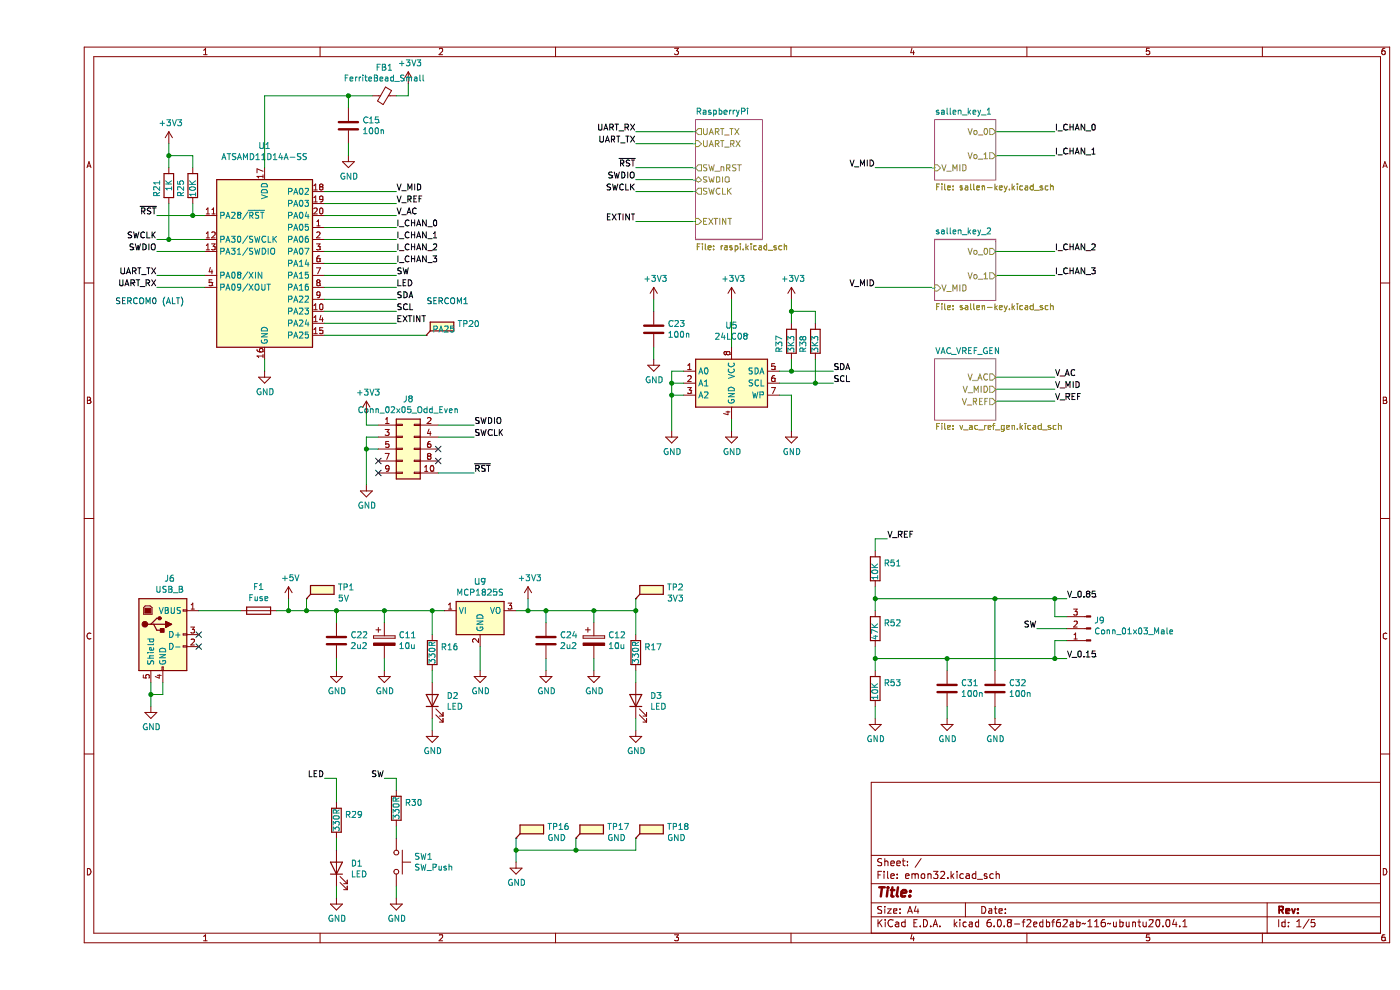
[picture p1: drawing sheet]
EESchema Schematic File Version 4
EELAYER 30 0
EELAYER END
$Descr A4 11693 8268
encoding utf-8
Sheet 1 5
Title ""
Date ""
Rev ""
Comp ""
Comment1 ""
Comment2 ""
Comment3 ""
Comment4 ""
$EndDescr
$Comp
L MCU_Microchip_SAMD:ATSAMD11D14A-SS U1
U 1 1
P 1900 2200
F 0 "U1" H 1900 3181 50  0000 C CNN
F 1 "ATSAMD11D14A-SS" H 1900 3090 50  0000 C CNN
F 2 "Package_SO:SOIC-20W_7.5x12.8mm_P1.27mm" H 1900 1050 50  0001 C CNN
F 3 "http://ww1.microchip.com/downloads/en/DeviceDoc/Atmel-42363-SAM-D11_Datasheet.pdf" H 1900 1300 50  0001 C CNN
	1    1900 2200
	1    0    0    -1  
$EndComp
$Sheet
S 7500 1000 500  500 
U 5F9D3DE4
F0 "sallen_key_1" 50
F1 "sallen-key.sch" 50
F2 "V_MID" I L 7500 1400 50 
F3 "Vo_0" O R 8000 1100 50 
F4 "Vo_1" O R 8000 1300 50 
$EndSheet
$Sheet
S 7500 2000 500  500 
U 5F9D97FE
F0 "sallen_key_2" 50
F1 "sallen-key.sch" 50
F2 "V_MID" I L 7500 2400 50 
F3 "Vo_0" O R 8000 2100 50 
F4 "Vo_1" O R 8000 2300 50 
$EndSheet
$Sheet
S 7500 3000 500  500 
U 5F9D8558
F0 "VAC_VREF_GEN" 50
F1 "v_ac_ref_gen.sch" 50
F2 "V_MID" O R 8000 3250 50 
F3 "V_REF" O R 8000 3350 50 
F4 "V_AC" O R 8000 3150 50 
$EndSheet
$Comp
L power:GND #PWR01
U 1 1
P 1900 3100
F 0 "#PWR01" H 1900 2850 50  0001 C CNN
F 1 "GND" H 1905 2927 50  0000 C CNN
F 2 "" H 1900 3100 50  0001 C CNN
F 3 "" H 1900 3100 50  0001 C CNN
	1    1900 3100
	1    0    0    -1  
$EndComp
Wire Wire Line
	1900 3100 1900 3000
Wire Wire Line
	2400 1600 3000 1600
Wire Wire Line
	2400 1700 3000 1700
Wire Wire Line
	2400 1800 3000 1800
Wire Wire Line
	2400 1900 3000 1900
Wire Wire Line
	2400 2000 3000 2000
Wire Wire Line
	2400 2100 3000 2100
Wire Wire Line
	2400 2200 3000 2200
Wire Wire Line
	1400 2300 1000 2300
Wire Wire Line
	1000 2400 1400 2400
Text Label 8500 1100 0    50   ~ 0
I_CHAN_0
Text Label 8500 1300 0    50   ~ 0
I_CHAN_1
Text Label 8500 2100 0    50   ~ 0
I_CHAN_2
Text Label 8500 2300 0    50   ~ 0
I_CHAN_3
Text Label 3000 1600 0    50   ~ 0
V_MID
Text Label 3000 1700 0    50   ~ 0
V_REF
Text Label 3000 1800 0    50   ~ 0
V_AC
Text Label 3000 1900 0    50   ~ 0
I_CHAN_0
Text Label 3000 2000 0    50   ~ 0
I_CHAN_1
Text Label 3000 2100 0    50   ~ 0
I_CHAN_2
Wire Wire Line
	8000 3250 8500 3250
Text Label 8500 3250 0    50   ~ 0
V_MID
Wire Wire Line
	7500 2400 7000 2400
Text Label 7000 2400 2    50   ~ 0
V_MID
Wire Wire Line
	7500 1400 7000 1400
Text Label 7000 1400 2    50   ~ 0
V_MID
Wire Wire Line
	1400 2100 1000 2100
Wire Wire Line
	1400 2000 1100 2000
Text Label 1000 2300 2    50   ~ 0
UART_TX
Text Label 1000 2400 2    50   ~ 0
UART_RX
Text Label 1000 2100 2    50   ~ 0
SWDIO
Text Label 1000 2000 2    50   ~ 0
SWCLK
$Comp
L Device:R R21
U 1 1
P 1100 1550
F 0 "R21" V 1000 1450 50  0000 L CNN
F 1 "1K" V 1100 1500 50  0000 L CNN
F 2 "Resistor_SMD:R_0805_2012Metric_Pad1.20x1.40mm_HandSolder" V 1030 1550 50  0001 C CNN
F 3 "~" H 1100 1550 50  0001 C CNN
	1    1100 1550
	1    0    0    -1  
$EndComp
$Comp
L Device:R R25
U 1 1
P 1300 1550
F 0 "R25" V 1200 1450 50  0000 L CNN
F 1 "10K" V 1300 1450 50  0000 L CNN
F 2 "Resistor_SMD:R_0805_2012Metric_Pad1.20x1.40mm_HandSolder" V 1230 1550 50  0001 C CNN
F 3 "~" H 1300 1550 50  0001 C CNN
	1    1300 1550
	1    0    0    -1  
$EndComp
Wire Wire Line
	1400 1800 1300 1800
Wire Wire Line
	1300 1800 1300 1700
Wire Wire Line
	1100 1700 1100 2000
Connection ~ 1100 2000
Wire Wire Line
	1100 2000 1000 2000
$Comp
L power:+3V3 #PWR0101
U 1 1
P 1100 1200
F 0 "#PWR0101" H 1100 1050 50  0001 C CNN
F 1 "+3V3" H 1115 1373 50  0000 C CNN
F 2 "" H 1100 1200 50  0001 C CNN
F 3 "" H 1100 1200 50  0001 C CNN
	1    1100 1200
	1    0    0    -1  
$EndComp
Wire Wire Line
	1100 1200 1100 1300
Wire Wire Line
	1100 1300 1300 1300
Wire Wire Line
	1300 1300 1300 1400
Connection ~ 1100 1300
Wire Wire Line
	1100 1300 1100 1400
Text Label 3000 2200 0    50   ~ 0
I_CHAN_3
$Comp
L Connector:USB_B J6
U 1 1
P 1050 5300
F 0 "J6" H 1107 5767 50  0000 C CNN
F 1 "USB_B" H 1107 5676 50  0000 C CNN
F 2 "Connector_USB:USB_Mini-B_Wuerth_65100516121_Horizontal" H 1200 5250 50  0001 C CNN
F 3 " ~" H 1200 5250 50  0001 C CNN
	1    1050 5300
	1    0    0    -1  
$EndComp
$Comp
L power:GND #PWR030
U 1 1
P 950 5900
F 0 "#PWR030" H 950 5650 50  0001 C CNN
F 1 "GND" H 955 5727 50  0000 C CNN
F 2 "" H 950 5900 50  0001 C CNN
F 3 "" H 950 5900 50  0001 C CNN
	1    950  5900
	1    0    0    -1  
$EndComp
Wire Wire Line
	950  5900 950  5800
Wire Wire Line
	950  5800 1050 5800
Wire Wire Line
	1050 5800 1050 5700
Connection ~ 950  5800
Wire Wire Line
	950  5800 950  5700
NoConn ~ 1350 5300
NoConn ~ 1350 5400
$Comp
L power:+5V #PWR031
U 1 1
P 2100 5000
F 0 "#PWR031" H 2100 4850 50  0001 C CNN
F 1 "+5V" H 2115 5173 50  0000 C CNN
F 2 "" H 2100 5000 50  0001 C CNN
F 3 "" H 2100 5000 50  0001 C CNN
	1    2100 5000
	1    0    0    -1  
$EndComp
$Comp
L Device:C C22
U 1 1
P 2500 5350
F 0 "C22" H 2615 5396 50  0000 L CNN
F 1 "2u2" H 2615 5305 50  0000 L CNN
F 2 "Capacitor_SMD:C_0805_2012Metric_Pad1.18x1.45mm_HandSolder" H 2538 5200 50  0001 C CNN
F 3 "~" H 2500 5350 50  0001 C CNN
	1    2500 5350
	1    0    0    -1  
$EndComp
Wire Wire Line
	2500 5200 2500 5100
$Comp
L power:GND #PWR0103
U 1 1
P 2500 5600
F 0 "#PWR0103" H 2500 5350 50  0001 C CNN
F 1 "GND" H 2505 5427 50  0000 C CNN
F 2 "" H 2500 5600 50  0001 C CNN
F 3 "" H 2500 5600 50  0001 C CNN
	1    2500 5600
	1    0    0    -1  
$EndComp
Wire Wire Line
	2500 5600 2500 5500
$Comp
L power:GND #PWR0104
U 1 1
P 2900 5600
F 0 "#PWR0104" H 2900 5350 50  0001 C CNN
F 1 "GND" H 2905 5427 50  0000 C CNN
F 2 "" H 2900 5600 50  0001 C CNN
F 3 "" H 2900 5600 50  0001 C CNN
	1    2900 5600
	1    0    0    -1  
$EndComp
Wire Wire Line
	2900 5600 2900 5500
Wire Wire Line
	2100 5100 2100 5000
Wire Wire Line
	2100 5100 2250 5100
Wire Wire Line
	2500 5100 2900 5100
Wire Wire Line
	2900 5100 2900 5200
Connection ~ 2500 5100
Wire Wire Line
	2400 2300 3000 2300
Wire Wire Line
	2400 2400 3000 2400
Text Label 3000 2400 0    50   ~ 0
LED
Text Label 3000 2300 0    50   ~ 0
SW
$Comp
L Regulator_Linear:MCP1825S U9
U 1 1
P 3700 5100
F 0 "U9" H 3700 5342 50  0000 C CNN
F 1 "MCP1825S" H 3700 5251 50  0000 C CNN
F 2 "Package_TO_SOT_SMD:SOT-223" H 3600 5250 50  0001 C CNN
F 3 "http://ww1.microchip.com/downloads/en/devicedoc/22056b.pdf" H 3700 5350 50  0001 C CNN
	1    3700 5100
	1    0    0    -1  
$EndComp
$Comp
L power:GND #PWR032
U 1 1
P 3700 5600
F 0 "#PWR032" H 3700 5350 50  0001 C CNN
F 1 "GND" H 3705 5427 50  0000 C CNN
F 2 "" H 3700 5600 50  0001 C CNN
F 3 "" H 3700 5600 50  0001 C CNN
	1    3700 5600
	1    0    0    -1  
$EndComp
Wire Wire Line
	3700 5600 3700 5400
Wire Wire Line
	2900 5100 3300 5100
Connection ~ 2900 5100
$Comp
L Device:C C24
U 1 1
P 4250 5350
F 0 "C24" H 4365 5396 50  0000 L CNN
F 1 "2u2" H 4365 5305 50  0000 L CNN
F 2 "Capacitor_SMD:C_0805_2012Metric_Pad1.18x1.45mm_HandSolder" H 4288 5200 50  0001 C CNN
F 3 "~" H 4250 5350 50  0001 C CNN
	1    4250 5350
	1    0    0    -1  
$EndComp
$Comp
L power:GND #PWR034
U 1 1
P 4250 5600
F 0 "#PWR034" H 4250 5350 50  0001 C CNN
F 1 "GND" H 4255 5427 50  0000 C CNN
F 2 "" H 4250 5600 50  0001 C CNN
F 3 "" H 4250 5600 50  0001 C CNN
	1    4250 5600
	1    0    0    -1  
$EndComp
Wire Wire Line
	4250 5600 4250 5500
Wire Wire Line
	4000 5100 4100 5100
Wire Wire Line
	4250 5100 4250 5200
$Comp
L power:+3V3 #PWR033
U 1 1
P 4100 5000
F 0 "#PWR033" H 4100 4850 50  0001 C CNN
F 1 "+3V3" H 4115 5173 50  0000 C CNN
F 2 "" H 4100 5000 50  0001 C CNN
F 3 "" H 4100 5000 50  0001 C CNN
	1    4100 5000
	1    0    0    -1  
$EndComp
Wire Wire Line
	4100 5100 4100 5000
Connection ~ 4100 5100
Wire Wire Line
	4100 5100 4250 5100
$Comp
L Device:R R29
U 1 1
P 2500 6850
F 0 "R29" H 2570 6896 50  0000 L CNN
F 1 "330R" V 2500 6750 50  0000 L CNN
F 2 "Resistor_SMD:R_0805_2012Metric_Pad1.20x1.40mm_HandSolder" V 2430 6850 50  0001 C CNN
F 3 "~" H 2500 6850 50  0001 C CNN
	1    2500 6850
	1    0    0    -1  
$EndComp
$Comp
L Device:LED D1
U 1 1
P 2500 7250
F 0 "D1" V 2539 7132 50  0000 R CNN
F 1 "LED" V 2448 7132 50  0000 R CNN
F 2 "LED_SMD:LED_0805_2012Metric_Pad1.15x1.40mm_HandSolder" H 2500 7250 50  0001 C CNN
F 3 "~" H 2500 7250 50  0001 C CNN
	1    2500 7250
	0    -1   -1   0   
$EndComp
$Comp
L power:GND #PWR035
U 1 1
P 2500 7500
F 0 "#PWR035" H 2500 7250 50  0001 C CNN
F 1 "GND" H 2505 7327 50  0000 C CNN
F 2 "" H 2500 7500 50  0001 C CNN
F 3 "" H 2500 7500 50  0001 C CNN
	1    2500 7500
	1    0    0    -1  
$EndComp
Wire Wire Line
	2500 7500 2500 7400
Wire Wire Line
	2500 7100 2500 7000
Wire Wire Line
	2500 6700 2500 6500
Wire Wire Line
	2500 6500 2400 6500
Text Label 2400 6500 2    50   ~ 0
LED
$Comp
L Switch:SW_Push SW1
U 1 1
P 3000 7200
F 0 "SW1" V 2954 7348 50  0000 L CNN
F 1 "SW_Push" V 3045 7348 50  0000 L CNN
F 2 "Button_Switch_THT:SW_PUSH_6mm" H 3000 7400 50  0001 C CNN
F 3 "~" H 3000 7400 50  0001 C CNN
	1    3000 7200
	0    1    1    0   
$EndComp
$Comp
L power:GND #PWR036
U 1 1
P 3000 7500
F 0 "#PWR036" H 3000 7250 50  0001 C CNN
F 1 "GND" H 3005 7327 50  0000 C CNN
F 2 "" H 3000 7500 50  0001 C CNN
F 3 "" H 3000 7500 50  0001 C CNN
	1    3000 7500
	1    0    0    -1  
$EndComp
Wire Wire Line
	3000 7500 3000 7400
$Comp
L Device:R R30
U 1 1
P 3000 6750
F 0 "R30" H 3070 6796 50  0000 L CNN
F 1 "330R" V 3000 6650 50  0000 L CNN
F 2 "Resistor_SMD:R_0805_2012Metric_Pad1.20x1.40mm_HandSolder" V 2930 6750 50  0001 C CNN
F 3 "~" H 3000 6750 50  0001 C CNN
	1    3000 6750
	1    0    0    -1  
$EndComp
Wire Wire Line
	3000 7000 3000 6900
Wire Wire Line
	3000 6600 3000 6500
Wire Wire Line
	3000 6500 2900 6500
Text Label 2900 6500 2    50   ~ 0
SW
$Sheet
S 5500 1000 550  1000
U 5FA25179
F0 "RaspberryPi" 50
F1 "raspi.sch" 50
F2 "UART_TX" O L 5500 1100 50 
F3 "UART_RX" I L 5500 1200 50 
F4 "SWDIO" B L 5500 1500 50 
F5 "SWCLK" O L 5500 1600 50 
F6 "SW_nRST" O L 5500 1400 50 
F7 "EXTINT" I L 5500 1850 50 
$EndSheet
Wire Wire Line
	4250 5100 4650 5100
Wire Wire Line
	4650 5100 4650 5200
Connection ~ 4250 5100
$Comp
L power:GND #PWR037
U 1 1
P 4650 5600
F 0 "#PWR037" H 4650 5350 50  0001 C CNN
F 1 "GND" H 4655 5427 50  0000 C CNN
F 2 "" H 4650 5600 50  0001 C CNN
F 3 "" H 4650 5600 50  0001 C CNN
	1    4650 5600
	1    0    0    -1  
$EndComp
Wire Wire Line
	4650 5600 4650 5500
Wire Wire Line
	5500 1100 5000 1100
Wire Wire Line
	5500 1200 5000 1200
Text Label 5000 1100 2    50   ~ 0
UART_RX
Text Label 5000 1200 2    50   ~ 0
UART_TX
Wire Wire Line
	5500 1400 5000 1400
Wire Wire Line
	5500 1500 5000 1500
Wire Wire Line
	5500 1600 5000 1600
Text Label 5000 1500 2    50   ~ 0
SWDIO
Text Label 5000 1600 2    50   ~ 0
SWCLK
Text Label 5000 1400 2    50   ~ 0
~RST
Wire Wire Line
	8000 1300 8500 1300
Wire Wire Line
	8000 1100 8500 1100
Wire Wire Line
	8000 2100 8500 2100
Wire Wire Line
	8000 2300 8500 2300
$Comp
L Device:C_Polarized C12
U 1 1
P 4650 5350
F 0 "C12" H 4768 5396 50  0000 L CNN
F 1 "10u" H 4768 5305 50  0000 L CNN
F 2 "Capacitor_THT:C_Radial_D6.3mm_H5.0mm_P2.50mm" H 4688 5200 50  0001 C CNN
F 3 "~" H 4650 5350 50  0001 C CNN
	1    4650 5350
	1    0    0    -1  
$EndComp
$Comp
L Device:C_Polarized C11
U 1 1
P 2900 5350
F 0 "C11" H 3018 5396 50  0000 L CNN
F 1 "10u" H 3018 5305 50  0000 L CNN
F 2 "Capacitor_THT:C_Radial_D6.3mm_H5.0mm_P2.50mm" H 2938 5200 50  0001 C CNN
F 3 "~" H 2900 5350 50  0001 C CNN
	1    2900 5350
	1    0    0    -1  
$EndComp
Wire Wire Line
	8000 3150 8500 3150
Wire Wire Line
	8000 3350 8500 3350
Text Label 8500 3350 0    50   ~ 0
V_REF
Text Label 8500 3150 0    50   ~ 0
V_AC
$Comp
L Device:R R16
U 1 1
P 3300 5450
F 0 "R16" H 3370 5496 50  0000 L CNN
F 1 "330R" V 3300 5350 50  0000 L CNN
F 2 "Resistor_SMD:R_0805_2012Metric_Pad1.20x1.40mm_HandSolder" V 3230 5450 50  0001 C CNN
F 3 "~" H 3300 5450 50  0001 C CNN
	1    3300 5450
	1    0    0    -1  
$EndComp
$Comp
L Device:LED D2
U 1 1
P 3300 5850
F 0 "D2" V 3339 5732 50  0000 R CNN
F 1 "LED" V 3248 5732 50  0000 R CNN
F 2 "LED_SMD:LED_0805_2012Metric_Pad1.15x1.40mm_HandSolder" H 3300 5850 50  0001 C CNN
F 3 "~" H 3300 5850 50  0001 C CNN
	1    3300 5850
	0    -1   -1   0   
$EndComp
$Comp
L power:GND #PWR0108
U 1 1
P 3300 6100
F 0 "#PWR0108" H 3300 5850 50  0001 C CNN
F 1 "GND" H 3305 5927 50  0000 C CNN
F 2 "" H 3300 6100 50  0001 C CNN
F 3 "" H 3300 6100 50  0001 C CNN
	1    3300 6100
	1    0    0    -1  
$EndComp
Wire Wire Line
	3300 6100 3300 6000
Wire Wire Line
	3300 5700 3300 5600
Wire Wire Line
	3300 5300 3300 5100
Connection ~ 3300 5100
Wire Wire Line
	3300 5100 3400 5100
$Comp
L Device:R R17
U 1 1
P 5000 5450
F 0 "R17" H 5070 5496 50  0000 L CNN
F 1 "330R" V 5000 5350 50  0000 L CNN
F 2 "Resistor_SMD:R_0805_2012Metric_Pad1.20x1.40mm_HandSolder" V 4930 5450 50  0001 C CNN
F 3 "~" H 5000 5450 50  0001 C CNN
	1    5000 5450
	1    0    0    -1  
$EndComp
$Comp
L Device:LED D3
U 1 1
P 5000 5850
F 0 "D3" V 5039 5732 50  0000 R CNN
F 1 "LED" V 4948 5732 50  0000 R CNN
F 2 "LED_SMD:LED_0805_2012Metric_Pad1.15x1.40mm_HandSolder" H 5000 5850 50  0001 C CNN
F 3 "~" H 5000 5850 50  0001 C CNN
	1    5000 5850
	0    -1   -1   0   
$EndComp
$Comp
L power:GND #PWR0109
U 1 1
P 5000 6100
F 0 "#PWR0109" H 5000 5850 50  0001 C CNN
F 1 "GND" H 5005 5927 50  0000 C CNN
F 2 "" H 5000 6100 50  0001 C CNN
F 3 "" H 5000 6100 50  0001 C CNN
	1    5000 6100
	1    0    0    -1  
$EndComp
Wire Wire Line
	5000 6100 5000 6000
Wire Wire Line
	5000 5700 5000 5600
Wire Wire Line
	5000 5300 5000 5100
Wire Wire Line
	4650 5100 5000 5100
Connection ~ 4650 5100
$Comp
L Device:Fuse F1
U 1 1
P 1850 5100
F 0 "F1" V 1653 5100 50  0000 C CNN
F 1 "Fuse" V 1744 5100 50  0000 C CNN
F 2 "Fuse:Fuse_1206_3216Metric_Pad1.42x1.75mm_HandSolder" V 1780 5100 50  0001 C CNN
F 3 "~" H 1850 5100 50  0001 C CNN
	1    1850 5100
	0    1    1    0   
$EndComp
Wire Wire Line
	2000 5100 2100 5100
Connection ~ 2100 5100
Wire Wire Line
	1350 5100 1700 5100
$Comp
L power:+3V3 #PWR0110
U 1 1
P 3100 700
F 0 "#PWR0110" H 3100 550 50  0001 C CNN
F 1 "+3V3" H 3115 873 50  0000 C CNN
F 2 "" H 3100 700 50  0001 C CNN
F 3 "" H 3100 700 50  0001 C CNN
	1    3100 700 
	1    0    0    -1  
$EndComp
$Comp
L Device:C C15
U 1 1
P 2600 1050
F 0 "C15" H 2715 1096 50  0000 L CNN
F 1 "100n" H 2715 1005 50  0000 L CNN
F 2 "Capacitor_SMD:C_0805_2012Metric_Pad1.18x1.45mm_HandSolder" H 2638 900 50  0001 C CNN
F 3 "~" H 2600 1050 50  0001 C CNN
	1    2600 1050
	1    0    0    -1  
$EndComp
$Comp
L power:GND #PWR0111
U 1 1
P 2600 1300
F 0 "#PWR0111" H 2600 1050 50  0001 C CNN
F 1 "GND" H 2605 1127 50  0000 C CNN
F 2 "" H 2600 1300 50  0001 C CNN
F 3 "" H 2600 1300 50  0001 C CNN
	1    2600 1300
	1    0    0    -1  
$EndComp
Wire Wire Line
	2600 1300 2600 1200
Wire Wire Line
	2600 900  2600 800 
$Comp
L Connector_Generic:Conn_02x05_Odd_Even J8
U 1 1
P 3050 3750
F 0 "J8" H 3100 4167 50  0000 C CNN
F 1 "Conn_02x05_Odd_Even" H 3100 4076 50  0000 C CNN
F 2 "Connector_PinHeader_1.27mm:PinHeader_2x05_P1.27mm_Vertical" H 3050 3750 50  0001 C CNN
F 3 "~" H 3050 3750 50  0001 C CNN
	1    3050 3750
	1    0    0    -1  
$EndComp
$Comp
L power:+3V3 #PWR0113
U 1 1
P 2750 3450
F 0 "#PWR0113" H 2750 3300 50  0001 C CNN
F 1 "+3V3" H 2765 3623 50  0000 C CNN
F 2 "" H 2750 3450 50  0001 C CNN
F 3 "" H 2750 3450 50  0001 C CNN
	1    2750 3450
	1    0    0    -1  
$EndComp
Wire Wire Line
	2850 3550 2750 3550
Wire Wire Line
	2750 3550 2750 3450
$Comp
L power:GND #PWR0114
U 1 1
P 2750 4050
F 0 "#PWR0114" H 2750 3800 50  0001 C CNN
F 1 "GND" H 2755 3877 50  0000 C CNN
F 2 "" H 2750 4050 50  0001 C CNN
F 3 "" H 2750 4050 50  0001 C CNN
	1    2750 4050
	1    0    0    -1  
$EndComp
Wire Wire Line
	2850 3650 2750 3650
Wire Wire Line
	2750 3650 2750 3750
Wire Wire Line
	2850 3750 2750 3750
Connection ~ 2750 3750
Wire Wire Line
	2750 3750 2750 4050
NoConn ~ 2850 3850
NoConn ~ 2850 3950
NoConn ~ 3350 3750
NoConn ~ 3350 3850
Wire Wire Line
	1300 1800 1000 1800
Connection ~ 1300 1800
Text Label 1000 1800 2    50   ~ 0
~RST
Wire Wire Line
	3350 3950 3650 3950
Text Label 3650 3950 0    50   ~ 0
~RST
Text Label 3650 3550 0    50   ~ 0
SWDIO
Text Label 3650 3650 0    50   ~ 0
SWCLK
Wire Wire Line
	2400 2500 3000 2500
Wire Wire Line
	2400 2600 3000 2600
Text Label 3000 2600 0    50   ~ 0
SCL
Text Label 3000 2500 0    50   ~ 0
SDA
Text Notes 3250 2550 0    50   ~ 0
SERCOM1
Text Notes 650  2550 0    50   ~ 0
SERCOM0 (ALT)
$Comp
L Memory_EEPROM:24LC08 U5
U 1 1
P 5800 3200
F 0 "U5" H 5800 3681 50  0000 C CNN
F 1 "24LC08" H 5800 3590 50  0000 C CNN
F 2 "Package_SO:SOIC-8_3.9x4.9mm_P1.27mm" H 5800 3200 50  0001 C CNN
F 3 "http://ww1.microchip.com/downloads/en/DeviceDoc/21710J.pdf" H 5800 3200 50  0001 C CNN
	1    5800 3200
	1    0    0    -1  
$EndComp
$Comp
L power:+3V3 #PWR0115
U 1 1
P 5800 2500
F 0 "#PWR0115" H 5800 2350 50  0001 C CNN
F 1 "+3V3" H 5815 2673 50  0000 C CNN
F 2 "" H 5800 2500 50  0001 C CNN
F 3 "" H 5800 2500 50  0001 C CNN
	1    5800 2500
	1    0    0    -1  
$EndComp
Wire Wire Line
	5800 2900 5800 2500
Wire Wire Line
	5800 3500 5800 3600
$Comp
L power:GND #PWR0116
U 1 1
P 5800 3600
F 0 "#PWR0116" H 5800 3350 50  0001 C CNN
F 1 "GND" H 5805 3427 50  0000 C CNN
F 2 "" H 5800 3600 50  0001 C CNN
F 3 "" H 5800 3600 50  0001 C CNN
	1    5800 3600
	1    0    0    -1  
$EndComp
$Comp
L power:GND #PWR0117
U 1 1
P 5300 3600
F 0 "#PWR0117" H 5300 3350 50  0001 C CNN
F 1 "GND" H 5305 3427 50  0000 C CNN
F 2 "" H 5300 3600 50  0001 C CNN
F 3 "" H 5300 3600 50  0001 C CNN
	1    5300 3600
	1    0    0    -1  
$EndComp
Wire Wire Line
	5400 3100 5300 3100
Wire Wire Line
	5300 3100 5300 3200
Wire Wire Line
	5400 3200 5300 3200
Connection ~ 5300 3200
Wire Wire Line
	5300 3200 5300 3300
Wire Wire Line
	5400 3300 5300 3300
Connection ~ 5300 3300
Wire Wire Line
	5300 3300 5300 3600
$Comp
L power:GND #PWR0118
U 1 1
P 6300 3600
F 0 "#PWR0118" H 6300 3350 50  0001 C CNN
F 1 "GND" H 6305 3427 50  0000 C CNN
F 2 "" H 6300 3600 50  0001 C CNN
F 3 "" H 6300 3600 50  0001 C CNN
	1    6300 3600
	1    0    0    -1  
$EndComp
Wire Wire Line
	6200 3300 6300 3300
Wire Wire Line
	6300 3300 6300 3600
$Comp
L Device:R R37
U 1 1
P 6300 2850
F 0 "R37" V 6200 2750 50  0000 L CNN
F 1 "3K3" V 6300 2750 50  0000 L CNN
F 2 "Resistor_SMD:R_0805_2012Metric_Pad1.20x1.40mm_HandSolder" V 6230 2850 50  0001 C CNN
F 3 "~" H 6300 2850 50  0001 C CNN
	1    6300 2850
	1    0    0    -1  
$EndComp
$Comp
L Device:R R38
U 1 1
P 6500 2850
F 0 "R38" V 6400 2750 50  0000 L CNN
F 1 "3K3" V 6500 2750 50  0000 L CNN
F 2 "Resistor_SMD:R_0805_2012Metric_Pad1.20x1.40mm_HandSolder" V 6430 2850 50  0001 C CNN
F 3 "~" H 6500 2850 50  0001 C CNN
	1    6500 2850
	1    0    0    -1  
$EndComp
$Comp
L power:+3V3 #PWR0119
U 1 1
P 6300 2500
F 0 "#PWR0119" H 6300 2350 50  0001 C CNN
F 1 "+3V3" H 6315 2673 50  0000 C CNN
F 2 "" H 6300 2500 50  0001 C CNN
F 3 "" H 6300 2500 50  0001 C CNN
	1    6300 2500
	1    0    0    -1  
$EndComp
Wire Wire Line
	6300 2500 6300 2600
Wire Wire Line
	6300 2600 6500 2600
Wire Wire Line
	6500 2600 6500 2700
Wire Wire Line
	6300 2700 6300 2600
Connection ~ 6300 2600
Wire Wire Line
	6200 3100 6300 3100
Wire Wire Line
	6300 3100 6300 3000
Wire Wire Line
	6200 3200 6500 3200
Wire Wire Line
	6500 3200 6500 3000
Wire Wire Line
	6300 3100 6650 3100
Connection ~ 6300 3100
Wire Wire Line
	6500 3200 6650 3200
Connection ~ 6500 3200
Text Label 6650 3100 0    50   ~ 0
SDA
Text Label 6650 3200 0    50   ~ 0
SCL
$Comp
L power:+3V3 #PWR0120
U 1 1
P 5150 2500
F 0 "#PWR0120" H 5150 2350 50  0001 C CNN
F 1 "+3V3" H 5165 2673 50  0000 C CNN
F 2 "" H 5150 2500 50  0001 C CNN
F 3 "" H 5150 2500 50  0001 C CNN
	1    5150 2500
	1    0    0    -1  
$EndComp
$Comp
L Device:C C23
U 1 1
P 5150 2750
F 0 "C23" H 5265 2796 50  0000 L CNN
F 1 "100n" H 5265 2705 50  0000 L CNN
F 2 "Capacitor_SMD:C_0805_2012Metric_Pad1.18x1.45mm_HandSolder" H 5188 2600 50  0001 C CNN
F 3 "~" H 5150 2750 50  0001 C CNN
	1    5150 2750
	1    0    0    -1  
$EndComp
$Comp
L power:GND #PWR0121
U 1 1
P 5150 3000
F 0 "#PWR0121" H 5150 2750 50  0001 C CNN
F 1 "GND" H 5155 2827 50  0000 C CNN
F 2 "" H 5150 3000 50  0001 C CNN
F 3 "" H 5150 3000 50  0001 C CNN
	1    5150 3000
	1    0    0    -1  
$EndComp
Wire Wire Line
	5150 3000 5150 2900
Wire Wire Line
	5150 2600 5150 2500
$Comp
L Connector:TestPoint_Flag TP2
U 1 1
P 5000 5000
F 0 "TP2" H 5260 5094 50  0000 L CNN
F 1 "3V3" H 5260 5003 50  0000 L CNN
F 2 "TestPoint:TestPoint_THTPad_1.5x1.5mm_Drill0.7mm" H 5200 5000 50  0001 C CNN
F 3 "~" H 5200 5000 50  0001 C CNN
	1    5000 5000
	1    0    0    -1  
$EndComp
Wire Wire Line
	5000 5100 5000 5000
Connection ~ 5000 5100
$Comp
L Connector:TestPoint_Flag TP1
U 1 1
P 2250 5000
F 0 "TP1" H 2510 5094 50  0000 L CNN
F 1 "5V" H 2510 5003 50  0000 L CNN
F 2 "TestPoint:TestPoint_THTPad_1.5x1.5mm_Drill0.7mm" H 2450 5000 50  0001 C CNN
F 3 "~" H 2450 5000 50  0001 C CNN
	1    2250 5000
	1    0    0    -1  
$EndComp
Wire Wire Line
	2250 5100 2250 5000
Connection ~ 2250 5100
Wire Wire Line
	2250 5100 2500 5100
$Comp
L Device:FerriteBead_Small FB1
U 1 1
P 2900 800
F 0 "FB1" V 2663 800 50  0000 C CNN
F 1 "FerriteBead_Small" V 2754 800 50  0000 C CNN
F 2 "Inductor_SMD:L_0805_2012Metric_Pad1.15x1.40mm_HandSolder" V 2830 800 50  0001 C CNN
F 3 "~" H 2900 800 50  0001 C CNN
	1    2900 800 
	0    1    1    0   
$EndComp
Wire Wire Line
	3000 800  3100 800 
Wire Wire Line
	3100 800  3100 700 
Wire Wire Line
	2800 800  2600 800 
Connection ~ 2600 800 
Wire Wire Line
	2600 800  1900 800 
Wire Wire Line
	1900 800  1900 1400
$Comp
L Connector:TestPoint_Flag TP16
U 1 1
P 4000 7000
F 0 "TP16" H 4260 7094 50  0000 L CNN
F 1 "GND" H 4260 7003 50  0000 L CNN
F 2 "TestPoint:TestPoint_THTPad_1.5x1.5mm_Drill0.7mm" H 4200 7000 50  0001 C CNN
F 3 "~" H 4200 7000 50  0001 C CNN
	1    4000 7000
	1    0    0    -1  
$EndComp
$Comp
L Connector:TestPoint_Flag TP17
U 1 1
P 4500 7000
F 0 "TP17" H 4760 7094 50  0000 L CNN
F 1 "GND" H 4760 7003 50  0000 L CNN
F 2 "TestPoint:TestPoint_THTPad_1.5x1.5mm_Drill0.7mm" H 4700 7000 50  0001 C CNN
F 3 "~" H 4700 7000 50  0001 C CNN
	1    4500 7000
	1    0    0    -1  
$EndComp
$Comp
L Connector:TestPoint_Flag TP18
U 1 1
P 5000 7000
F 0 "TP18" H 5260 7094 50  0000 L CNN
F 1 "GND" H 5260 7003 50  0000 L CNN
F 2 "TestPoint:TestPoint_THTPad_1.5x1.5mm_Drill0.7mm" H 5200 7000 50  0001 C CNN
F 3 "~" H 5200 7000 50  0001 C CNN
	1    5000 7000
	1    0    0    -1  
$EndComp
$Comp
L power:GND #PWR013
U 1 1
P 4000 7200
F 0 "#PWR013" H 4000 6950 50  0001 C CNN
F 1 "GND" H 4005 7027 50  0000 C CNN
F 2 "" H 4000 7200 50  0001 C CNN
F 3 "" H 4000 7200 50  0001 C CNN
	1    4000 7200
	1    0    0    -1  
$EndComp
Wire Wire Line
	4000 7200 4000 7100
Wire Wire Line
	4000 7100 4500 7100
Wire Wire Line
	5000 7100 5000 7000
Connection ~ 4000 7100
Wire Wire Line
	4000 7100 4000 7000
Wire Wire Line
	4500 7000 4500 7100
Connection ~ 4500 7100
Wire Wire Line
	4500 7100 5000 7100
$Comp
L Connector:TestPoint_Flag TP20
U 1 1
P 3250 2800
F 0 "TP20" H 3510 2894 50  0000 L CNN
F 1 "PA25" H 3300 2850 50  0000 L CNN
F 2 "TestPoint:TestPoint_THTPad_1.5x1.5mm_Drill0.7mm" H 3450 2800 50  0001 C CNN
F 3 "~" H 3450 2800 50  0001 C CNN
	1    3250 2800
	1    0    0    -1  
$EndComp
Wire Wire Line
	2400 2700 3000 2700
Wire Wire Line
	2400 2800 3250 2800
Wire Wire Line
	3350 3550 3650 3550
Wire Wire Line
	3350 3650 3650 3650
Wire Wire Line
	5500 1850 5000 1850
Text Label 3000 2700 0    50   ~ 0
EXTINT
Text Label 5000 1850 2    50   ~ 0
EXTINT
$Comp
L Device:R R51
U 1 1
P 7000 4750
F 0 "R51" H 7070 4796 50  0000 L CNN
F 1 "10K" V 7000 4650 50  0000 L CNN
F 2 "Resistor_SMD:R_0805_2012Metric_Pad1.20x1.40mm_HandSolder" V 6930 4750 50  0001 C CNN
F 3 "~" H 7000 4750 50  0001 C CNN
	1    7000 4750
	1    0    0    -1  
$EndComp
$Comp
L Device:R R52
U 1 1
P 7000 5250
F 0 "R52" H 7070 5296 50  0000 L CNN
F 1 "47K" V 7000 5150 50  0000 L CNN
F 2 "Resistor_SMD:R_0805_2012Metric_Pad1.20x1.40mm_HandSolder" V 6930 5250 50  0001 C CNN
F 3 "~" H 7000 5250 50  0001 C CNN
	1    7000 5250
	1    0    0    -1  
$EndComp
$Comp
L Device:R R53
U 1 1
P 7000 5750
F 0 "R53" H 7070 5796 50  0000 L CNN
F 1 "10K" V 7000 5650 50  0000 L CNN
F 2 "Resistor_SMD:R_0805_2012Metric_Pad1.20x1.40mm_HandSolder" V 6930 5750 50  0001 C CNN
F 3 "~" H 7000 5750 50  0001 C CNN
	1    7000 5750
	1    0    0    -1  
$EndComp
$Comp
L power:GND #PWR015
U 1 1
P 7000 6000
F 0 "#PWR015" H 7000 5750 50  0001 C CNN
F 1 "GND" H 7005 5827 50  0000 C CNN
F 2 "" H 7000 6000 50  0001 C CNN
F 3 "" H 7000 6000 50  0001 C CNN
	1    7000 6000
	1    0    0    -1  
$EndComp
Wire Wire Line
	7000 6000 7000 5900
Wire Wire Line
	7000 5600 7000 5500
Wire Wire Line
	7000 5100 7000 5000
Wire Wire Line
	7000 4600 7000 4500
Wire Wire Line
	7000 4500 7100 4500
Text Label 7100 4500 0    50   ~ 0
V_REF
Connection ~ 7000 5000
Wire Wire Line
	7000 5000 7000 4900
Connection ~ 7000 5500
Wire Wire Line
	7000 5500 7000 5400
$Comp
L Connector:Conn_01x03_Male J9
U 1 1
P 8800 5250
F 0 "J9" H 8772 5182 50  0000 R CNN
F 1 "Conn_01x03_Male" H 8772 5273 50  0000 R CNN
F 2 "Connector_PinHeader_2.54mm:PinHeader_1x03_P2.54mm_Vertical" H 8800 5250 50  0001 C CNN
F 3 "~" H 8800 5250 50  0001 C CNN
	1    8800 5250
	-1   0    0    1   
$EndComp
Wire Wire Line
	8500 5000 8500 5150
Wire Wire Line
	8500 5150 8600 5150
Wire Wire Line
	7000 5000 8000 5000
Wire Wire Line
	8500 5500 8500 5350
Wire Wire Line
	8500 5350 8600 5350
Wire Wire Line
	7000 5500 7600 5500
Wire Wire Line
	8600 5250 8350 5250
Text Label 8350 5250 2    50   ~ 0
SW
$Comp
L Device:C C31
U 1 1
P 7600 5750
F 0 "C31" H 7715 5796 50  0000 L CNN
F 1 "100n" H 7715 5705 50  0000 L CNN
F 2 "Capacitor_SMD:C_0805_2012Metric_Pad1.18x1.45mm_HandSolder" H 7638 5600 50  0001 C CNN
F 3 "~" H 7600 5750 50  0001 C CNN
	1    7600 5750
	1    0    0    -1  
$EndComp
$Comp
L Device:C C32
U 1 1
P 8000 5750
F 0 "C32" H 8115 5796 50  0000 L CNN
F 1 "100n" H 8115 5705 50  0000 L CNN
F 2 "Capacitor_SMD:C_0805_2012Metric_Pad1.18x1.45mm_HandSolder" H 8038 5600 50  0001 C CNN
F 3 "~" H 8000 5750 50  0001 C CNN
	1    8000 5750
	1    0    0    -1  
$EndComp
Wire Wire Line
	7600 5600 7600 5500
Connection ~ 7600 5500
Wire Wire Line
	7600 5500 8500 5500
Wire Wire Line
	8000 5600 8000 5000
Connection ~ 8000 5000
Wire Wire Line
	8000 5000 8500 5000
$Comp
L power:GND #PWR016
U 1 1
P 7600 6000
F 0 "#PWR016" H 7600 5750 50  0001 C CNN
F 1 "GND" H 7605 5827 50  0000 C CNN
F 2 "" H 7600 6000 50  0001 C CNN
F 3 "" H 7600 6000 50  0001 C CNN
	1    7600 6000
	1    0    0    -1  
$EndComp
$Comp
L power:GND #PWR017
U 1 1
P 8000 6000
F 0 "#PWR017" H 8000 5750 50  0001 C CNN
F 1 "GND" H 8005 5827 50  0000 C CNN
F 2 "" H 8000 6000 50  0001 C CNN
F 3 "" H 8000 6000 50  0001 C CNN
	1    8000 6000
	1    0    0    -1  
$EndComp
Wire Wire Line
	8000 6000 8000 5900
Wire Wire Line
	7600 6000 7600 5900
Text Label 8600 5000 0    50   ~ 0
V_0.85
Wire Wire Line
	8500 5000 8600 5000
Connection ~ 8500 5000
Text Label 8600 5500 0    50   ~ 0
V_0.15
Wire Wire Line
	8500 5500 8600 5500
Connection ~ 8500 5500
$EndSCHEMATC
